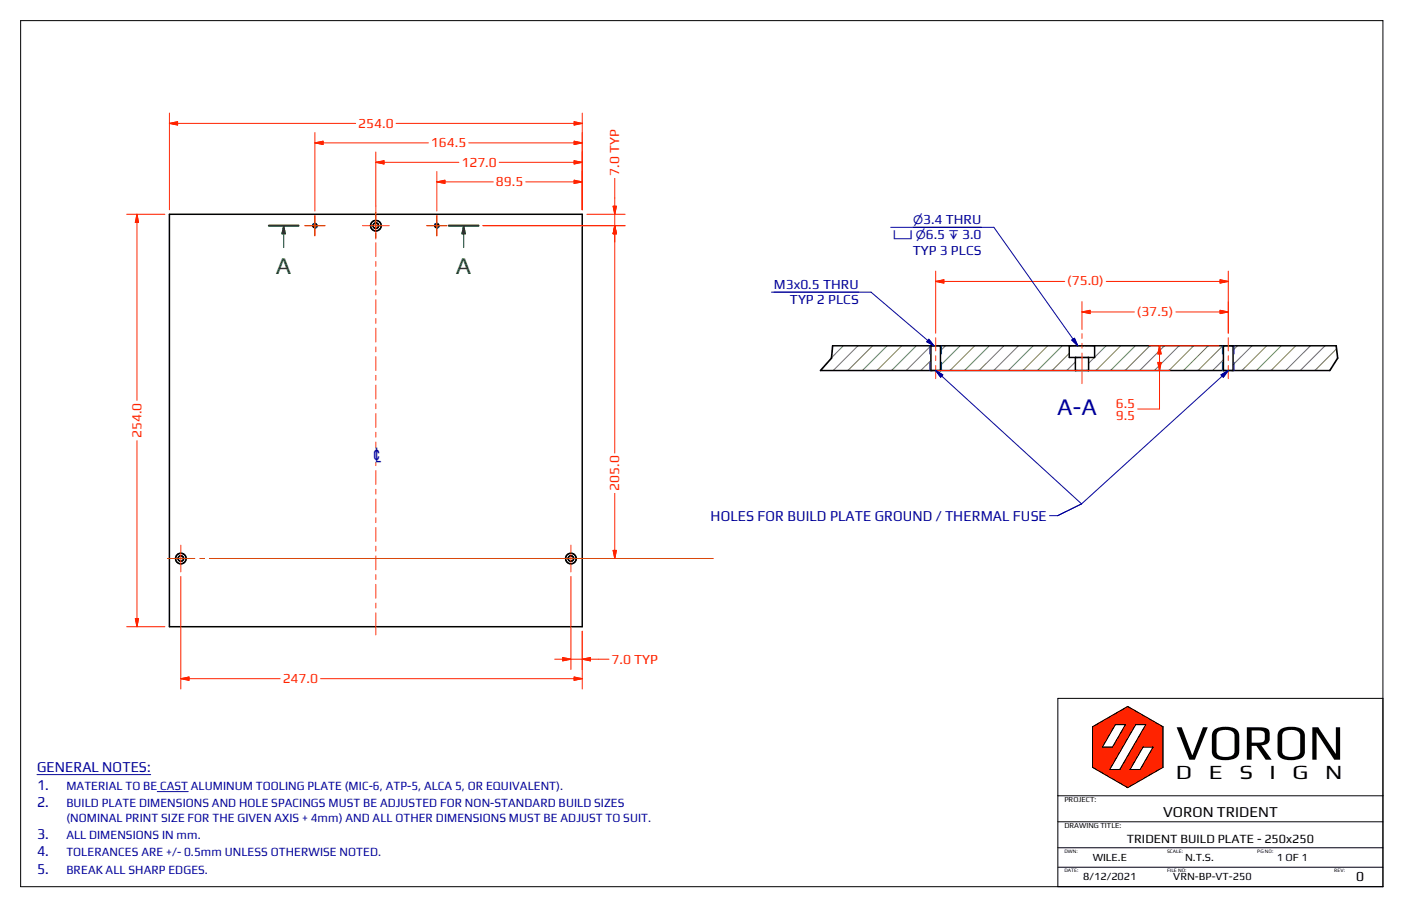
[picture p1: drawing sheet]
<svg xmlns="http://www.w3.org/2000/svg" width="432mm" height="279mm" viewBox="0 0 432 279" stroke-linecap="round" stroke-linejoin="round" font-family="sans-serif">
<g fill="none" stroke="#808040" stroke-width=".31">
<path d="M259.9 106.6l-3.6 3.7M264.4 106.6l-7.6 7.7M268.9 106.6l-7.6 7.7M273.4 106.6l-7.6 7.7M277.9 106.6l-7.6 7.7M282.4 106.6l-7.6 7.7M286.9 111.2l-3.1 3.1M286.9 106.7l-7.6 7.6M291.4 106.6l-1.5 1.6M295.9 106.6l-6 6.1M300.4 106.6l-7.6 7.7M304.9 106.6l-7.6 7.7"/>
<path d="M309.4 106.6l-7.6 7.7M313.9 106.6l-7.6 7.7M318.4 106.6l-7.6 7.7M322.9 106.6l-7.6 7.7M327.4 106.6l-7.6 7.7M329.6 109l-5.3 5.3M331.4 111.6l-2.6 2.7M337.3 110.2l-1.8 1.8M340.9 106.6l-3.5 3.6M345.4 106.6l-7.6 7.7M349.9 106.6l-7.6 7.7M354.4 106.6l-7.6 7.7"/>
<path d="M358.9 106.6l-7.6 7.7M363.4 106.6l-7.6 7.7M367.9 106.6l-7.6 7.7M372.4 106.6l-7.7 7.7M376.9 106.6l-7.6 7.7M377.1 111l-3.3 3.3M381.4 106.6l-1.4 1.4M385.9 106.6l-5.9 5.9M390.4 106.6l-7.6 7.7M394.9 106.6l-7.7 7.7M399.4 106.6l-7.7 7.7M403.9 106.6l-7.6 7.7"/>
<path d="M408.4 106.6l-7.6 7.7M410.1 113.9l-.4 .4M412 107.6l-6.8 6.7"/>
</g>
<g fill="none" stroke="#000" stroke-width=".46">
<path d="M52.2 66.1h127.2v127.2h-127.2zM252.9 114.3h157M256.6 106.6h155.2M286.9 106.6v7.7M289.9 106.6v7.7M329.6 106.6v3.6h7.8v-3.6M331.4 110.2v4.1M335.5 110.2v4.1M377.1 106.6v7.7M380 106.6v7.7"/>
<circle cx="97" cy="69.6" r=".61"/>
<circle cx="115.8" cy="69.6" r=".85"/>
<circle cx="115.8" cy="69.6" r="1.63"/>
<circle cx="134.6" cy="69.6" r=".62"/>
<circle cx="55.7" cy="172.3" r="1.63"/>
<circle cx="55.7" cy="172.3" r=".85"/>
<circle cx="175.9" cy="172.3" r=".85"/>
<circle cx="176" cy="172.2" r="1.62"/>
</g>
<path d="M97.2 68.9l-.6 .1-.3 .5M97.8 69.7l-.3 .5-.6 .1M134.8 68.9l-.6 .1-.3 .5M135.4 69.7l-.4 .5-.5 .1M286.6 106.6v2.6M286.6 111.7v2.6M290.2 106.6v2.6M290.2 111.7v2.6M376.8 106.6v2.6M376.8 111.7v2.6M380.3 106.6v2.6M380.3 111.7v2.6" fill="none" stroke="#004080" stroke-width=".31"/>
<path d="M256.6 106.6l-.3 3.8-3.4 3.9M411.8 106.6l.5 3.8-2.4 3.9" fill="none" stroke="#000" stroke-width=".51"/>
<g fill="#ff2300" stroke="#ff2300" stroke-width=".31">
<path d="M342 237.3h3.2l2.4 5.6z"/>
<path d="M345.2 237.3h3.1l-.7 5.6z"/>
<path d="M345.2 237.3l7.1-6.9-4 6.9z"/>
<path d="M342.9 230.4l7.1-6.9-8 13.8z"/>
<path d="M339.8 230.4h3.1l-.9 6.9z"/>
<path d="M339.8 230.4l2.2 6.9-5.3-.7z"/>
<path d="M336.7 224.1l3.1 6.3-3.1 6.2z"/>
<path d="M336.7 224.1l7.1-.6-4 6.9z"/>
<path d="M336.7 224.1l10.9-6.2-3.8 5.6z"/>
<path d="M347.6 217.9l-.7 5.6h-3.1z"/>
<path d="M347.6 217.9l2.4 5.6h-3.1z"/>
<path d="M346.9 223.5h3.1l-7.1 6.9z"/>
<path d="M347.6 217.9l5.5 5.6h-3.1z"/>
<path d="M347.6 217.9l10.8 6.2-5.3-.6z"/>
<path d="M353.1 223.5l5.3 .6-3 6.3z"/>
<path d="M358.4 224.1v12.5l-3-6.2z"/>
<path d="M355.4 230.4l3 6.2-7 .7z"/>
<path d="M351.4 237.3l7-.7-10.8 6.3z"/>
<path d="M348.3 237.3h3.1l-3.8 5.6z"/>
<path d="M353.1 223.5l2.3 6.9h-3.1z"/>
<path d="M353.1 223.5l-.8 6.9-7.1 6.9z"/>
<path d="M336.7 236.6l5.3 .7 5.6 5.6z"/>
<path d="M357.4 106.6l.5 2.6h-1z"/>
<path d="M356.9 111.8h1l-.5 2.5z"/>
<path d="M179.4 203.3l2.6-.5v1z"/>
<path d="M173.4 202.8l2.6 .5-2.6 .5z"/>
<path d="M177 49.6l2.4 .5-2.4 .5z"/>
<path d="M115.8 50.1l2.6-.5v1z"/>
<path d="M189.5 69.6l.5 2.5h-1z"/>
<path d="M189 169.7h1l-.5 2.5z"/>
<path d="M189 63.6h1l-.5 2.5z"/>
<path d="M288.4 86.8l2.5-.5v1z"/>
<path d="M376 86.3l2.6 .5-2.6 .5z"/>
<path d="M177 208.8l2.4 .5-2.4 .5z"/>
<path d="M55.7 209.3l2.5-.5v1z"/>
<path d="M177 37.5l2.4 .6-2.4 .5z"/>
<path d="M52.2 38.1l2.5-.6v1.1z"/>
<path d="M42.2 66.1l.5 2.5h-1z"/>
<path d="M41.7 190.8h1l-.5 2.5z"/>
<path d="M177 55.6l2.4 .5-2.4 .5z"/>
<path d="M134.6 56.1l2.5-.5v1z"/>
<path d="M177 43.5l2.4 .6-2.4 .5z"/>
<path d="M97.1 44.1l2.5-.6v1.1z"/>
<path d="M376 95.7l2.6 .5-2.6 .5z"/>
<path d="M333.5 96.2l2.5-.5v1z"/>
</g>
<path d="M6.4 6.4h419.8v267h-419.8zM426.2 215.4h-100.2v58M336.7 224.1l10.9-6.2 10.8 6.2v12.5l-10.8 6.3-10.9-6.3zM343.8 223.5h3.1l-4 6.9h-3.1zM350 223.5h3.1l-7.9 13.8h-3.2zM352.3 230.4h3.1l-4 6.9h-3.1zM326 253.4h100.2M326 245.4h100.2M326 267.4h100.2M326 261.4h100.2" fill="none" stroke="#000" stroke-width=".31"/>
<path d="M82.9 69.6h9.1M138.4 69.6h9" fill="none" stroke="#008000" stroke-width=".71"/>
<path d="M87.4 69.6v6.7M87.4 69.6l.5 2.5h-1zM142.9 69.6l.5 2.5h-1zM142.9 69.6v6.7" fill="none" stroke="#008000" stroke-width=".36"/>
<g fill="#008000" stroke="#008000" stroke-width=".36">
<path d="M87.4 69.6l.5 2.5h-1z"/>
<path d="M142.9 69.6l.5 2.5h-1z"/>
</g>
<g fill="none" stroke="#ff2300" stroke-width=".31">
<path d="M52.2 38.1h57.4M52.2 38.1l2.5-.6v1.1zM52.2 34.9v29.8M122.1 38.1h57.3M177 37.5l2.4 .6-2.4 .5zM179.4 34.9v29.8M97.1 44.1h34.9M97.1 44.1l2.5-.6v1.1zM97.1 40.9v24.2M115.8 50.1h25.6M115.8 50.1l2.6-.5v1zM115.8 46.9v16.7"/>
<path d="M134.6 56.1h17.4M134.6 56.1l2.5-.5v1zM134.6 52.9v12.2M144.5 44.1h34.9M153.9 50.1h25.5M162 56.1h17.4M177 49.6l2.4 .5-2.4 .5zM177 43.5l2.4 .6-2.4 .5zM177 55.6l2.4 .5-2.4 .5zM189.5 55v84.7M39 66.1h11.8M42.2 66.1v57.4"/>
<path d="M42.2 66.1l.5 2.5h-1zM148.8 69.6h43.9M180.9 66.1h11.8M189 63.6h1l-.5 2.5zM189.5 69.6l.5 2.5h-1zM288.4 86.8h39.8M288.4 86.8l2.5-.5v1zM288.4 83.6v19.1M333.5 96.2h16.1M333.5 96.2l2.5-.5v1zM333.5 93v8.6M341 86.8h37.6"/>
<path d="M362.4 96.2h16.2M376 86.3l2.6 .5-2.6 .5zM376 95.7l2.6 .5-2.6 .5zM378.6 83.6v19.1M288.5 114.3h44.9M333.6 114.3h27M354.2 106.6h21.5M356.9 111.8h1l-.5 2.5zM357.4 106.6v19.5h-6.7M357.4 106.6l.5 2.6h-1zM42.2 135.9v57.4M189.5 152.2v20"/>
<path d="M55.7 177.8v34.7M176 177.8v28.7M189 169.7h1l-.5 2.5zM39 193.3h11.8M41.7 190.8h1l-.5 2.5zM179.4 194.7v17.8M55.7 209.3h30.6M55.7 209.3l2.5-.5v1zM98.8 209.3h80.6M170.9 203.3h16.8M173.4 202.8l2.6 .5-2.6 .5zM177 208.8l2.4 .5-2.4 .5z"/>
<path d="M179.4 203.3l2.6-.5v1z"/>
</g>
<g fill="none" stroke="#d84405" stroke-width=".31">
<path d="M93.9 69.6h6.3M97.1 66.5v6.2M111.7 69.6h8.3M115.8 63.6v10.1M115.8 74.9v4.2M131.5 69.6h6.2M134.6 66.5v6.2M115.8 80.6v1.5M115.8 83.7v4.2M115.8 89.4v1.5M115.8 92.4v4.3M115.8 98.2v1.5"/>
<path d="M115.8 101.2v4.3M115.8 107v1.5M115.8 110v4.3M115.8 115.8v1.5M115.8 118.8v4.2M288.4 104.1v4.1M288.4 109.7v1.5M288.4 112.7v4.1M333.5 102.9v1.5M333.5 105.9v1.5M333.5 108.9v9.4M378.6 104.1v4.1"/>
<path d="M378.6 109.7v1.5M378.6 112.7v4.1M115.8 124.5v1.5M115.8 127.5v4.3M115.8 133.3v1.5M115.8 136.3v1.8M115.8 142.6v1M115.8 145.1v4.3M115.8 150.9v1.5M115.8 153.9v4.3M115.8 159.7v1.5M51.6 172.2h8.5"/>
<path d="M55.7 168.1v8.3M61.6 172.2h1.5M64.6 172.2h155.3M115.8 162.7v4.2M115.8 168.4v1.5M115.8 171.4v4.3M115.8 177.2v1.5M176 168.1v8.3M115.8 180.2v4.3M115.8 186v1.5M115.8 189v6.8"/>
</g>
<path d="M274.5 70.1h31.8l25.9 36.5M237.8 90.1h30.7l19.4 16.5M286.3 104.6l1.6 2-2.3-1.2zM288.5 114.4l1.4 1.9 .7-.7-2.1-1.3 44.8 41.1M330.3 104.9l.9-.6 1 2.3zM378.5 114.4l-1.5 1.9-.6-.7 2.1-1.3-45.2 41.1M333.3 155.4l-7.3 3.6h-2.5M11.4 238.9h35M48.5 244.1h9.5" fill="none" stroke="#0000a0" stroke-width=".31"/>
<g fill="#0000a0" stroke="#0000a0" stroke-width=".31">
<path d="M376.4 115.6l2.2-1.3-1.6 2z"/>
<path d="M288.4 114.3l2.2 1.3-.7 .7z"/>
<path d="M286.3 104.6l1.6 2-2.3-1.2z"/>
<path d="M330.3 104.9l.9-.6 1 2.3z"/>
</g>
<text font-size="15.4" x="362.4" y="234.3">VORON</text>
<g font-size="7.3" fill="#008000">
<text x="85" y="84.6">A</text>
<text x="140.5" y="84.6">A</text>
</g>
<text font-size="7.3" fill="#0000a0" x="325.9" y="127.9">A-A</text>
<g font-size="6.2">
<text x="362.4" y="240.2">D</text>
<text x="372.6" y="240.2">E</text>
<text x="382" y="240.2">S</text>
<text x="391.3" y="240.2">I</text>
<text x="398.4" y="240.2">G</text>
<text x="408.4" y="240.2">N</text>
</g>
<text font-size="5.2" fill="#0000a0" x="114.7" y="142.5">℄</text>
<g font-size="4.6" fill="#0000a0">
<text x="219" y="160.5">HOLES FOR BUILD PLATE GROUND / THERMAL FUSE</text>
<text x="11.4" y="238.2">GENERAL NOTES:</text>
<text x="11.4" y="243.5">1.</text>
<text x="11.4" y="248.9">2.</text>
<text x="11.4" y="258.7">3.</text>
<text x="11.4" y="264">4.</text>
<text x="11.4" y="269.4">5.</text>
</g>
<text font-size="4.6" x="358.5" y="251.8">VORON TRIDENT</text>
<g font-size="4.2" fill="#ff2300">
<text x="110.4" y="39.4">254.0</text>
<text x="132.8" y="45.5">164.5</text>
<text x="142.2" y="51.5">127.0</text>
<text x="152.8" y="57.4">89.5</text>
<text x="190.9" y="54.3" transform="rotate(-90 190.9 54.3)">7.0 TYP</text>
<text x="328.9" y="88">(75.0)</text>
<text x="350.4" y="97.4">(37.5)</text>
<text x="343.9" y="125.7">6.5</text>
<text x="343.9" y="129.4">9.5</text>
<text x="43.6" y="135.2" transform="rotate(-90 43.6 135.2)">254.0</text>
<text x="190.9" y="151.4" transform="rotate(-90 190.9 151.4)">205.0</text>
<text x="188.5" y="204.7">7.0 TYP</text>
<text x="87.1" y="210.7">247.0</text>
</g>
<g font-size="4.2" fill="#0000a0">
<text x="284.5" y="69">3.4 THRU</text>
<text x="285.4" y="73.8">6.5</text>
<text x="296.5" y="73.8">3.0</text>
<text x="281.3" y="78.6">TYP 3 PLCS</text>
<text x="238.5" y="89">M3x0.5 THRU</text>
<text x="243.5" y="93.8">TYP 2 PLCS</text>
</g>
<text font-size="4.2" x="418" y="271.8">0</text>
<g font-size="3.8" fill="#0000a0">
<text x="20.4" y="243.5">MATERIAL TO BE CAST ALUMINUM TOOLING PLATE (MIC-6, ATP-5, ALCA 5, OR EQUIVALENT).</text>
<text x="20.4" y="248.9">BUILD PLATE DIMENSIONS AND HOLE SPACINGS MUST BE ADJUSTED FOR NON-STANDARD BUILD SIZES</text>
<text x="20.4" y="253.6">(NOMINAL PRINT SIZE FOR THE GIVEN AXIS + 4mm) AND ALL OTHER DIMENSIONS MUST BE ADJUST TO SUIT.</text>
<text x="20.4" y="258.7">ALL DIMENSIONS IN mm.</text>
<text x="20.4" y="264">TOLERANCES ARE +/- 0.5mm UNLESS OTHERWISE NOTED.</text>
<text x="20.4" y="269.4">BREAK ALL SHARP EDGES.</text>
</g>
<text font-size="3.8" x="347.3" y="259.9">TRIDENT BUILD PLATE - 250x250</text>
<g font-size="3.6" fill="#0000a0">
<text x="281.4" y="69">⌀</text>
<text x="275.3" y="73.8">⌴ ⌀</text>
<text x="292.3" y="73.8">↧</text>
</g>
<g font-size="3.3">
<text x="336.8" y="265.5">WILE.E</text>
<text x="365.3" y="265.5">N.T.S.</text>
<text x="393.5" y="265.5">1 OF 1</text>
<text x="333.9" y="271.5">8/12/2021</text>
<text x="361.6" y="271.5">VRN-BP-VT-250</text>
</g>
<g font-size="2.3">
<text x="328.1" y="247.4">PROJECT:</text>
<text x="328.1" y="255.4">DRAWING TITLE:</text>
</g>
<g font-size="1.6">
<text x="328.1" y="262.9">DWN:</text>
<text x="359.7" y="263">SCALE:</text>
<text x="387.5" y="263">PG NO:</text>
<text x="328.1" y="268.9">DATE:</text>
<text x="359.7" y="269">FILE NO:</text>
<text x="411.2" y="268.9">REV:</text>
</g>
</svg>
